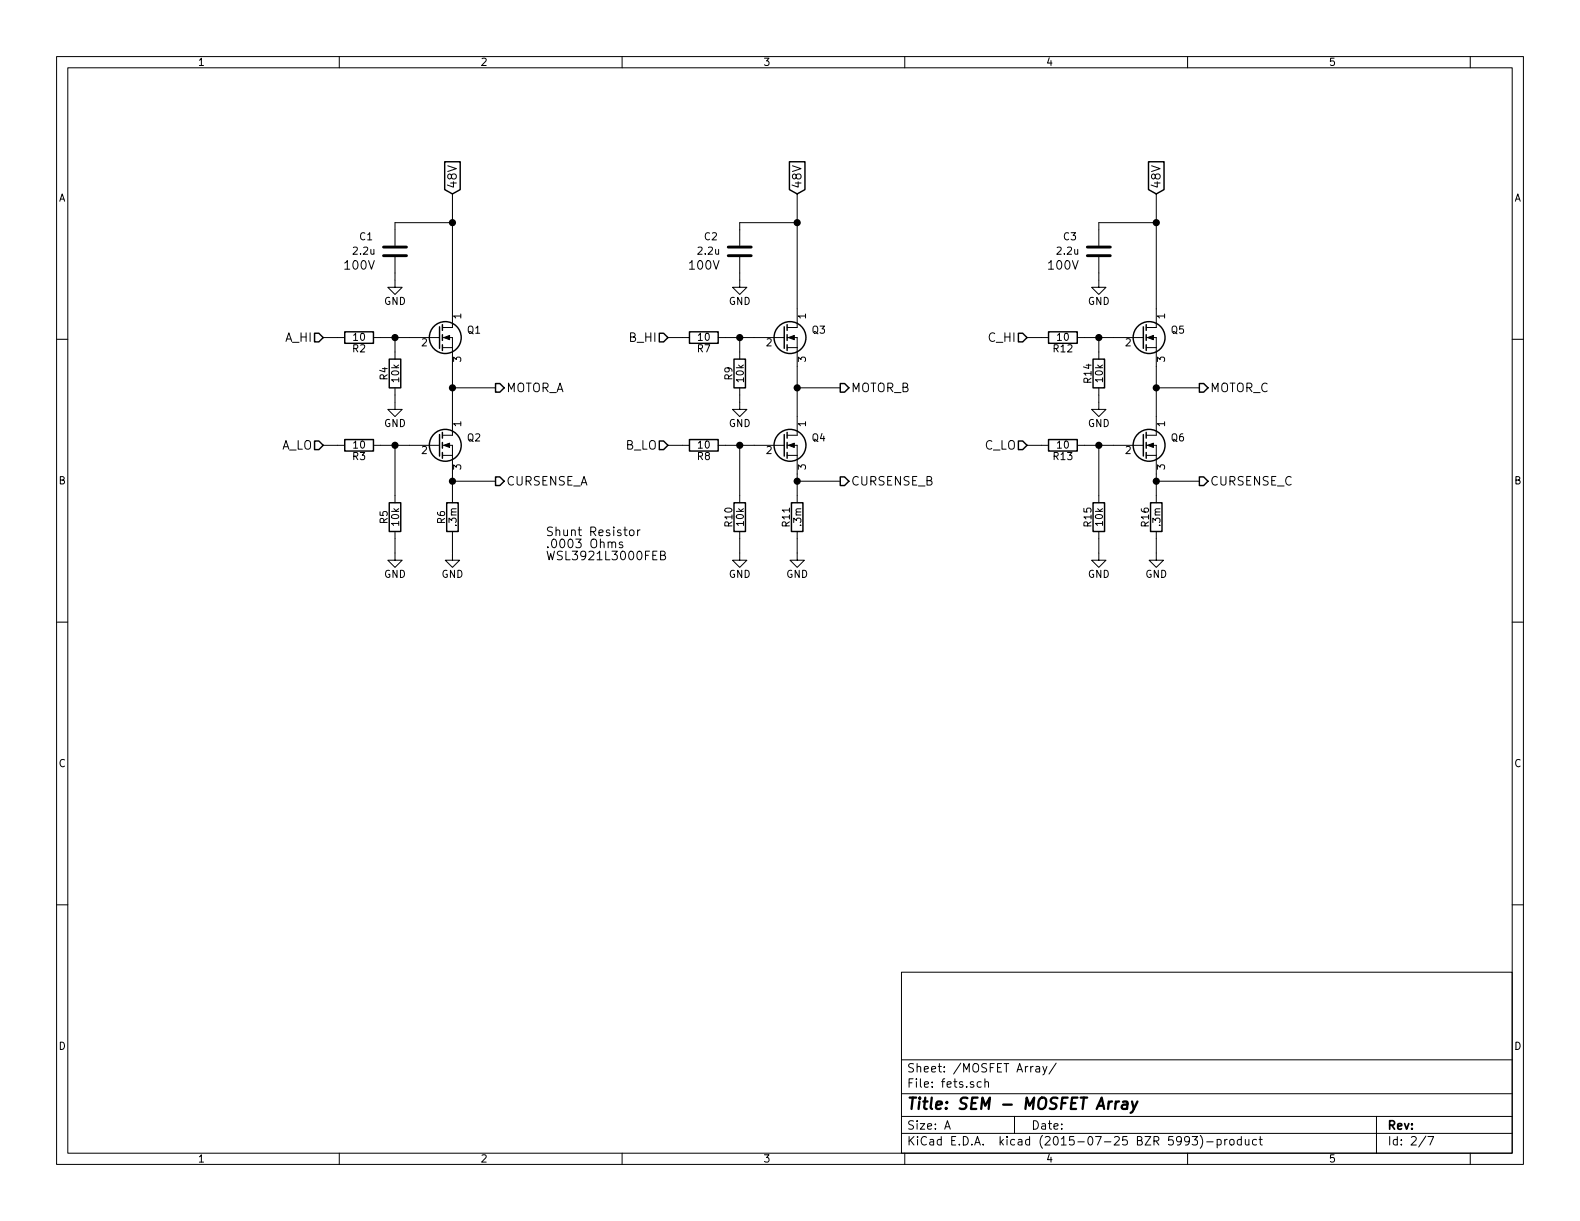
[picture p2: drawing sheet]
EESchema Schematic File Version 2
LIBS:MSCP1726XXSN
LIBS:dual-pmos
LIBS:ADG904BCPZ
LIBS:base
LIBS:NC7WZ07
LIBS:power
LIBS:device
LIBS:transistors
LIBS:conn
LIBS:linear
LIBS:regul
LIBS:74xx
LIBS:cmos4000
LIBS:adc-dac
LIBS:memory
LIBS:xilinx
LIBS:microcontrollers
LIBS:dsp
LIBS:microchip
LIBS:analog_switches
LIBS:motorola
LIBS:texas
LIBS:intel
LIBS:audio
LIBS:interface
LIBS:digital-audio
LIBS:philips
LIBS:display
LIBS:cypress
LIBS:siliconi
LIBS:opto
LIBS:atmel
LIBS:contrib
LIBS:valves
LIBS:FT230XS
LIBS:TMS320F28069MPNT
LIBS:drv8303
LIBS:AD8227ARZ
LIBS:asme-cache
EELAYER 25 0
EELAYER END
$Descr A 11000 8500
encoding utf-8
Sheet 2 7
Title "SEM - MOSFET Array"
Date ""
Rev ""
Comp ""
Comment1 ""
Comment2 ""
Comment3 ""
Comment4 ""
$EndDescr
$Comp
L Q_NMOS_DGS Q1
U 1 1
P 3050 2350
F 0 "Q1" H 3350 2400 50  0000 R CNN
F 1 "Q_NMOS_DGS" H 3700 2300 50  0001 R CNN
F 2 "" H 3250 2450 29  0000 C CNN
F 3 "" H 3050 2350 60  0000 C CNN
	1    3050 2350
	1    0    0    -1  
$EndComp
$Comp
L Q_NMOS_DGS Q2
U 1 1
P 3050 3100
F 0 "Q2" H 3350 3150 50  0000 R CNN
F 1 "Q_NMOS_DGS" H 3700 3050 50  0001 R CNN
F 2 "" H 3250 3200 29  0000 C CNN
F 3 "" H 3050 3100 60  0000 C CNN
	1    3050 3100
	1    0    0    -1  
$EndComp
$Comp
L R R2
U 1 1
P 2500 2350
F 0 "R2" V 2580 2350 50  0000 C CNN
F 1 "10" V 2500 2350 50  0000 C CNN
F 2 "" V 2430 2350 30  0000 C CNN
F 3 "" H 2500 2350 30  0000 C CNN
	1    2500 2350
	0    1    1    0   
$EndComp
$Comp
L R R3
U 1 1
P 2500 3100
F 0 "R3" V 2580 3100 50  0000 C CNN
F 1 "10" V 2500 3100 50  0000 C CNN
F 2 "" V 2430 3100 30  0000 C CNN
F 3 "" H 2500 3100 30  0000 C CNN
	1    2500 3100
	0    1    1    0   
$EndComp
$Comp
L R R4
U 1 1
P 2750 2600
F 0 "R4" V 2830 2600 50  0000 C CNN
F 1 "10k" V 2750 2600 50  0000 C CNN
F 2 "" V 2680 2600 30  0000 C CNN
F 3 "" H 2750 2600 30  0000 C CNN
	1    2750 2600
	-1   0    0    1   
$EndComp
$Comp
L R R5
U 1 1
P 2750 3600
F 0 "R5" V 2830 3600 50  0000 C CNN
F 1 "10k" V 2750 3600 50  0000 C CNN
F 2 "" V 2680 3600 30  0000 C CNN
F 3 "" H 2750 3600 30  0000 C CNN
	1    2750 3600
	-1   0    0    1   
$EndComp
$Comp
L R R6
U 1 1
P 3150 3600
F 0 "R6" V 3230 3600 50  0000 C CNN
F 1 ".3m" V 3150 3600 50  0000 C CNN
F 2 "" V 3080 3600 30  0000 C CNN
F 3 "" H 3150 3600 30  0000 C CNN
	1    3150 3600
	-1   0    0    1   
$EndComp
Wire Wire Line
	3150 2550 3150 2900
Wire Wire Line
	3150 3300 3150 3450
Wire Wire Line
	2750 3450 2750 3100
Wire Wire Line
	2650 3100 2850 3100
Connection ~ 2750 3100
Wire Wire Line
	2650 2350 2850 2350
Wire Wire Line
	2750 2450 2750 2350
Connection ~ 2750 2350
Text HLabel 3450 2700 2    60   Output ~ 0
MOTOR_A
Connection ~ 3150 2700
Wire Wire Line
	3450 2700 3150 2700
$Comp
L GND #PWR5
U 1 1
P 3150 3850
F 0 "#PWR5" H 3150 3600 50  0001 C CNN
F 1 "GND" H 3150 3700 50  0000 C CNN
F 2 "" H 3150 3850 60  0000 C CNN
F 3 "" H 3150 3850 60  0000 C CNN
	1    3150 3850
	1    0    0    -1  
$EndComp
$Comp
L GND #PWR4
U 1 1
P 2750 3850
F 0 "#PWR4" H 2750 3600 50  0001 C CNN
F 1 "GND" H 2750 3700 50  0000 C CNN
F 2 "" H 2750 3850 60  0000 C CNN
F 3 "" H 2750 3850 60  0000 C CNN
	1    2750 3850
	1    0    0    -1  
$EndComp
$Comp
L GND #PWR3
U 1 1
P 2750 2800
F 0 "#PWR3" H 2750 2550 50  0001 C CNN
F 1 "GND" H 2750 2650 50  0000 C CNN
F 2 "" H 2750 2800 60  0000 C CNN
F 3 "" H 2750 2800 60  0000 C CNN
	1    2750 2800
	1    0    0    -1  
$EndComp
Wire Wire Line
	2750 2750 2750 2800
Wire Wire Line
	2750 3750 2750 3850
Wire Wire Line
	3150 3750 3150 3850
Text HLabel 2250 3100 0    60   Input ~ 0
A_LO
Text HLabel 2250 2350 0    60   Input ~ 0
A_HI
Wire Wire Line
	3150 1350 3150 2150
Wire Wire Line
	2350 3100 2250 3100
Wire Wire Line
	2350 2350 2250 2350
Text HLabel 3450 3350 2    60   Output ~ 0
CURSENSE_A
Wire Wire Line
	3450 3350 3150 3350
Connection ~ 3150 3350
Text GLabel 3150 1350 1    60   Input ~ 0
48V
$Comp
L Q_NMOS_DGS Q3
U 1 1
P 5450 2350
F 0 "Q3" H 5750 2400 50  0000 R CNN
F 1 "Q_NMOS_DGS" H 6100 2300 50  0001 R CNN
F 2 "" H 5650 2450 29  0000 C CNN
F 3 "" H 5450 2350 60  0000 C CNN
	1    5450 2350
	1    0    0    -1  
$EndComp
$Comp
L Q_NMOS_DGS Q4
U 1 1
P 5450 3100
F 0 "Q4" H 5750 3150 50  0000 R CNN
F 1 "Q_NMOS_DGS" H 6100 3050 50  0001 R CNN
F 2 "" H 5650 3200 29  0000 C CNN
F 3 "" H 5450 3100 60  0000 C CNN
	1    5450 3100
	1    0    0    -1  
$EndComp
$Comp
L R R7
U 1 1
P 4900 2350
F 0 "R7" V 4980 2350 50  0000 C CNN
F 1 "10" V 4900 2350 50  0000 C CNN
F 2 "" V 4830 2350 30  0000 C CNN
F 3 "" H 4900 2350 30  0000 C CNN
	1    4900 2350
	0    1    1    0   
$EndComp
$Comp
L R R8
U 1 1
P 4900 3100
F 0 "R8" V 4980 3100 50  0000 C CNN
F 1 "10" V 4900 3100 50  0000 C CNN
F 2 "" V 4830 3100 30  0000 C CNN
F 3 "" H 4900 3100 30  0000 C CNN
	1    4900 3100
	0    1    1    0   
$EndComp
$Comp
L R R9
U 1 1
P 5150 2600
F 0 "R9" V 5230 2600 50  0000 C CNN
F 1 "10k" V 5150 2600 50  0000 C CNN
F 2 "" V 5080 2600 30  0000 C CNN
F 3 "" H 5150 2600 30  0000 C CNN
	1    5150 2600
	-1   0    0    1   
$EndComp
$Comp
L R R10
U 1 1
P 5150 3600
F 0 "R10" V 5230 3600 50  0000 C CNN
F 1 "10k" V 5150 3600 50  0000 C CNN
F 2 "" V 5080 3600 30  0000 C CNN
F 3 "" H 5150 3600 30  0000 C CNN
	1    5150 3600
	-1   0    0    1   
$EndComp
$Comp
L R R11
U 1 1
P 5550 3600
F 0 "R11" V 5630 3600 50  0000 C CNN
F 1 ".3m" V 5550 3600 50  0000 C CNN
F 2 "" V 5480 3600 30  0000 C CNN
F 3 "" H 5550 3600 30  0000 C CNN
	1    5550 3600
	-1   0    0    1   
$EndComp
Wire Wire Line
	5550 2550 5550 2900
Wire Wire Line
	5550 3300 5550 3450
Wire Wire Line
	5150 3450 5150 3100
Wire Wire Line
	5050 3100 5250 3100
Connection ~ 5150 3100
Wire Wire Line
	5050 2350 5250 2350
Wire Wire Line
	5150 2450 5150 2350
Connection ~ 5150 2350
Text HLabel 5850 2700 2    60   Output ~ 0
MOTOR_B
Connection ~ 5550 2700
Wire Wire Line
	5850 2700 5550 2700
$Comp
L GND #PWR9
U 1 1
P 5550 3850
F 0 "#PWR9" H 5550 3600 50  0001 C CNN
F 1 "GND" H 5550 3700 50  0000 C CNN
F 2 "" H 5550 3850 60  0000 C CNN
F 3 "" H 5550 3850 60  0000 C CNN
	1    5550 3850
	1    0    0    -1  
$EndComp
$Comp
L GND #PWR8
U 1 1
P 5150 3850
F 0 "#PWR8" H 5150 3600 50  0001 C CNN
F 1 "GND" H 5150 3700 50  0000 C CNN
F 2 "" H 5150 3850 60  0000 C CNN
F 3 "" H 5150 3850 60  0000 C CNN
	1    5150 3850
	1    0    0    -1  
$EndComp
$Comp
L GND #PWR7
U 1 1
P 5150 2800
F 0 "#PWR7" H 5150 2550 50  0001 C CNN
F 1 "GND" H 5150 2650 50  0000 C CNN
F 2 "" H 5150 2800 60  0000 C CNN
F 3 "" H 5150 2800 60  0000 C CNN
	1    5150 2800
	1    0    0    -1  
$EndComp
Wire Wire Line
	5150 2750 5150 2800
Wire Wire Line
	5150 3750 5150 3850
Wire Wire Line
	5550 3750 5550 3850
Text HLabel 4650 3100 0    60   Input ~ 0
B_LO
Text HLabel 4650 2350 0    60   Input ~ 0
B_HI
Wire Wire Line
	5550 1350 5550 2150
Wire Wire Line
	4750 3100 4650 3100
Wire Wire Line
	4750 2350 4650 2350
Text HLabel 5850 3350 2    60   Output ~ 0
CURSENSE_B
Wire Wire Line
	5850 3350 5550 3350
Connection ~ 5550 3350
Text GLabel 5550 1350 1    60   Input ~ 0
48V
$Comp
L Q_NMOS_DGS Q5
U 1 1
P 7950 2350
F 0 "Q5" H 8250 2400 50  0000 R CNN
F 1 "Q_NMOS_DGS" H 8600 2300 50  0001 R CNN
F 2 "" H 8150 2450 29  0000 C CNN
F 3 "" H 7950 2350 60  0000 C CNN
	1    7950 2350
	1    0    0    -1  
$EndComp
$Comp
L Q_NMOS_DGS Q6
U 1 1
P 7950 3100
F 0 "Q6" H 8250 3150 50  0000 R CNN
F 1 "Q_NMOS_DGS" H 8600 3050 50  0001 R CNN
F 2 "" H 8150 3200 29  0000 C CNN
F 3 "" H 7950 3100 60  0000 C CNN
	1    7950 3100
	1    0    0    -1  
$EndComp
$Comp
L R R12
U 1 1
P 7400 2350
F 0 "R12" V 7480 2350 50  0000 C CNN
F 1 "10" V 7400 2350 50  0000 C CNN
F 2 "" V 7330 2350 30  0000 C CNN
F 3 "" H 7400 2350 30  0000 C CNN
	1    7400 2350
	0    1    1    0   
$EndComp
$Comp
L R R13
U 1 1
P 7400 3100
F 0 "R13" V 7480 3100 50  0000 C CNN
F 1 "10" V 7400 3100 50  0000 C CNN
F 2 "" V 7330 3100 30  0000 C CNN
F 3 "" H 7400 3100 30  0000 C CNN
	1    7400 3100
	0    1    1    0   
$EndComp
$Comp
L R R14
U 1 1
P 7650 2600
F 0 "R14" V 7730 2600 50  0000 C CNN
F 1 "10k" V 7650 2600 50  0000 C CNN
F 2 "" V 7580 2600 30  0000 C CNN
F 3 "" H 7650 2600 30  0000 C CNN
	1    7650 2600
	-1   0    0    1   
$EndComp
$Comp
L R R15
U 1 1
P 7650 3600
F 0 "R15" V 7730 3600 50  0000 C CNN
F 1 "10k" V 7650 3600 50  0000 C CNN
F 2 "" V 7580 3600 30  0000 C CNN
F 3 "" H 7650 3600 30  0000 C CNN
	1    7650 3600
	-1   0    0    1   
$EndComp
$Comp
L R R16
U 1 1
P 8050 3600
F 0 "R16" V 8130 3600 50  0000 C CNN
F 1 ".3m" V 8050 3600 50  0000 C CNN
F 2 "" V 7980 3600 30  0000 C CNN
F 3 "" H 8050 3600 30  0000 C CNN
	1    8050 3600
	-1   0    0    1   
$EndComp
Wire Wire Line
	8050 2550 8050 2900
Wire Wire Line
	8050 3300 8050 3450
Wire Wire Line
	7650 3450 7650 3100
Wire Wire Line
	7550 3100 7750 3100
Connection ~ 7650 3100
Wire Wire Line
	7550 2350 7750 2350
Wire Wire Line
	7650 2450 7650 2350
Connection ~ 7650 2350
Text HLabel 8350 2700 2    60   Output ~ 0
MOTOR_C
Connection ~ 8050 2700
Wire Wire Line
	8350 2700 8050 2700
$Comp
L GND #PWR13
U 1 1
P 8050 3850
F 0 "#PWR13" H 8050 3600 50  0001 C CNN
F 1 "GND" H 8050 3700 50  0000 C CNN
F 2 "" H 8050 3850 60  0000 C CNN
F 3 "" H 8050 3850 60  0000 C CNN
	1    8050 3850
	1    0    0    -1  
$EndComp
$Comp
L GND #PWR12
U 1 1
P 7650 3850
F 0 "#PWR12" H 7650 3600 50  0001 C CNN
F 1 "GND" H 7650 3700 50  0000 C CNN
F 2 "" H 7650 3850 60  0000 C CNN
F 3 "" H 7650 3850 60  0000 C CNN
	1    7650 3850
	1    0    0    -1  
$EndComp
$Comp
L GND #PWR11
U 1 1
P 7650 2800
F 0 "#PWR11" H 7650 2550 50  0001 C CNN
F 1 "GND" H 7650 2650 50  0000 C CNN
F 2 "" H 7650 2800 60  0000 C CNN
F 3 "" H 7650 2800 60  0000 C CNN
	1    7650 2800
	1    0    0    -1  
$EndComp
Wire Wire Line
	7650 2750 7650 2800
Wire Wire Line
	7650 3750 7650 3850
Wire Wire Line
	8050 3750 8050 3850
Text HLabel 7150 3100 0    60   Input ~ 0
C_LO
Text HLabel 7150 2350 0    60   Input ~ 0
C_HI
Wire Wire Line
	8050 1350 8050 2150
Wire Wire Line
	7250 3100 7150 3100
Wire Wire Line
	7250 2350 7150 2350
Text HLabel 8350 3350 2    60   Output ~ 0
CURSENSE_C
Wire Wire Line
	8350 3350 8050 3350
Connection ~ 8050 3350
Text GLabel 8050 1350 1    60   Input ~ 0
48V
Text Notes 3800 3900 0    60   ~ 0
Shunt Resistor\n.0003 Ohms\nWSL3921L3000FEB
$Comp
L C C1
U 1 1
P 2750 1750
F 0 "C1" H 2500 1850 50  0000 L CNN
F 1 "2.2u" H 2450 1750 50  0000 L CNN
F 2 "" H 2788 1600 30  0000 C CNN
F 3 "" H 2750 1750 60  0000 C CNN
F 4 "100V" H 2500 1650 60  0000 C CNN "Rating"
	1    2750 1750
	1    0    0    -1  
$EndComp
$Comp
L GND #PWR2
U 1 1
P 2750 1950
F 0 "#PWR2" H 2750 1700 50  0001 C CNN
F 1 "GND" H 2750 1800 50  0000 C CNN
F 2 "" H 2750 1950 60  0000 C CNN
F 3 "" H 2750 1950 60  0000 C CNN
	1    2750 1950
	1    0    0    -1  
$EndComp
Wire Wire Line
	2750 1900 2750 1950
Wire Wire Line
	2750 1600 2750 1550
Wire Wire Line
	2750 1550 3150 1550
$Comp
L C C2
U 1 1
P 5150 1750
F 0 "C2" H 4900 1850 50  0000 L CNN
F 1 "2.2u" H 4850 1750 50  0000 L CNN
F 2 "" H 5188 1600 30  0000 C CNN
F 3 "" H 5150 1750 60  0000 C CNN
F 4 "100V" H 4900 1650 60  0000 C CNN "Rating"
	1    5150 1750
	1    0    0    -1  
$EndComp
$Comp
L GND #PWR6
U 1 1
P 5150 1950
F 0 "#PWR6" H 5150 1700 50  0001 C CNN
F 1 "GND" H 5150 1800 50  0000 C CNN
F 2 "" H 5150 1950 60  0000 C CNN
F 3 "" H 5150 1950 60  0000 C CNN
	1    5150 1950
	1    0    0    -1  
$EndComp
Wire Wire Line
	5150 1900 5150 1950
Wire Wire Line
	5150 1600 5150 1550
Wire Wire Line
	5150 1550 5550 1550
$Comp
L C C3
U 1 1
P 7650 1750
F 0 "C3" H 7400 1850 50  0000 L CNN
F 1 "2.2u" H 7350 1750 50  0000 L CNN
F 2 "" H 7688 1600 30  0000 C CNN
F 3 "" H 7650 1750 60  0000 C CNN
F 4 "100V" H 7400 1650 60  0000 C CNN "Rating"
	1    7650 1750
	1    0    0    -1  
$EndComp
$Comp
L GND #PWR10
U 1 1
P 7650 1950
F 0 "#PWR10" H 7650 1700 50  0001 C CNN
F 1 "GND" H 7650 1800 50  0000 C CNN
F 2 "" H 7650 1950 60  0000 C CNN
F 3 "" H 7650 1950 60  0000 C CNN
	1    7650 1950
	1    0    0    -1  
$EndComp
Wire Wire Line
	7650 1900 7650 1950
Wire Wire Line
	7650 1600 7650 1550
Wire Wire Line
	7650 1550 8050 1550
Connection ~ 3150 1550
Connection ~ 5550 1550
Connection ~ 8050 1550
$EndSCHEMATC
